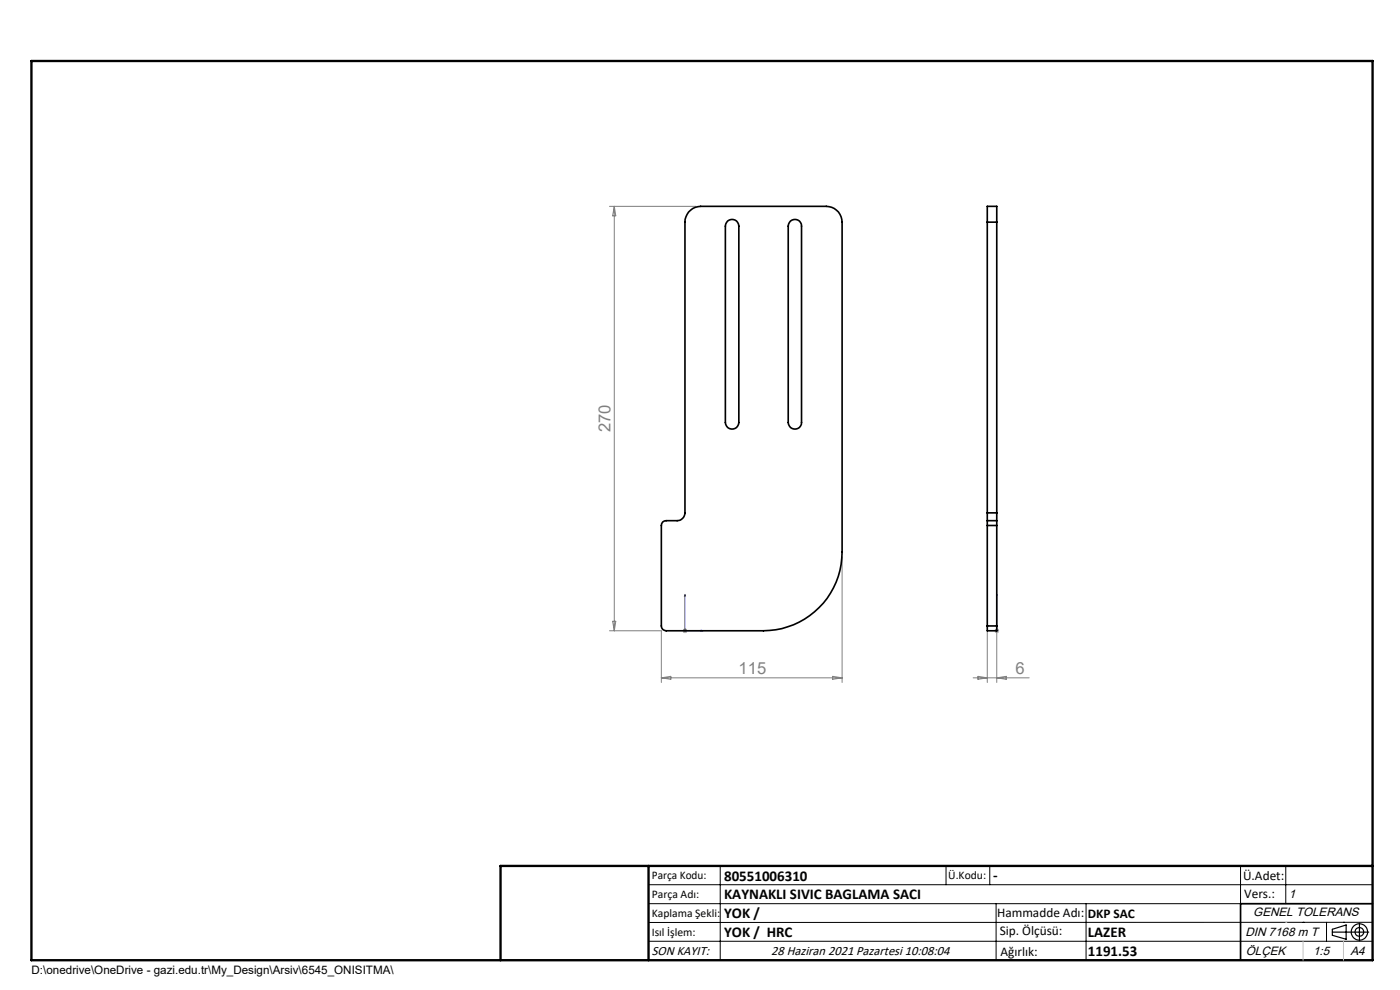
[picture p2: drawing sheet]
<svg xmlns="http://www.w3.org/2000/svg" width="297mm" height="210mm" viewBox="0 0 297 210" stroke-linecap="round" stroke-linejoin="round" font-family="sans-serif">
<g fill="none" stroke="#000" stroke-width=".25">
<path d="M282.6 197.7h7.8M282.6 197.1l3-.9v3l-3-.8zM288.4 195.8v3.8M106.2 203.7h185"/>
<circle cx="288.4" cy="197.7" r="1.74"/>
<circle cx="288.4" cy="197.7" r=".93"/>
</g>
<path d="M145.3 126.1l.1 .4h-.2zM145.3 126.1v7.7h3.9M148.8 133.7l.4 .1-.4 .1zM211.5 133.7v.2zM211.5 126.1v.4v-.4M211.5 133.8h.1M211.5 126.1v7.7" fill="none" stroke="#00f" stroke-width=".21"/>
<g fill="none" stroke="#808080" stroke-width=".21">
<path d="M129.3 43.8h18.3M130.3 43.8v90M130.3 43.8l.3 2h-.6zM178.6 118.1v26.7M129.3 133.8h11v11M130 131.8h.6l-.3 2zM144.8 133.8h1M145 133.4l.7 .8M145.3 133.3v1M145.7 133.4l-.7 .8M209.4 133.8v11M211 133.8h.9"/>
<path d="M211.1 133.4l.7 .8M211.5 133.3v11.5M211.8 133.4l-.7 .8M140.3 143.8h38.3M140.3 143.8l2-.3v.6zM176.6 143.5l2 .3-2 .3zM206.4 143.8h11.9M207.5 143.5l1.9 .3-1.9 .3zM211.5 143.8l2-.3v.6z"/>
</g>
<g fill="none" stroke="#000" stroke-width=".21">
<path d="M137.6 187.7h153.6M137.6 191.7h153.6M137.6 199.7h153.6M152.8 183.7v20M200.7 183.7v4M210 183.7v4M211.3 191.7v12M230.4 191.7v12M263.2 183.7v20M272.8 183.7v8M276.4 195.6h.1M281.4 195.6v4.1"/>
<path d="M285 195.6h.1M291.2 195.6l-153.6 .1"/>
</g>
<path d="M291.2 191.7h-28v12" fill="none" stroke="#000" stroke-width=".35"/>
<path d="M6.7 12.9h284.5v190.8h-284.5zM137.6 183.7v20M291.2 183.7h-185v20" fill="none" stroke="#000" stroke-width=".5"/>
<path d="M276.4 199.7v4M285 199.7v4" fill="none" stroke="#c0c0c0" stroke-width=".21"/>
<path d="M272.8 195.6h.1" fill="none" stroke="#c0c0c0" stroke-width=".25"/>
<g fill="#00f">
<path d="M148.8 133.7l.4 .1-.4 .1zM145.3 126.1l.1 .4h-.2z"/>
<path d="M211.5 133.7v.2zM211.5 126.1v.4z"/>
</g>
<g fill="none" stroke="#000" stroke-width=".35">
<path d="M146.1 45a3.4 3.4 0 0 1 2.5-1.2h26.7a3.4 3.4 0 0 1 3.3 3.3v70a16.7 16.7 0 0 1-16.6 16.7h-20.7a1.02 1.02 0 0 1-1-1v-21.3a.97 .97 0 0 1 1-1.1h2.4a1.69 1.69 0 0 0 1.6-1.6v-61.7a3.6 3.6 0 0 1 .8-2.1zM154.4 46.9a1.44 1.44 0 0 1 1.5-.2 1.44 1.44 0 0 1 .8 1.3v41.6a1.43 1.43 0 0 1-1.4 1.4 1.43 1.43 0 0 1-1.4-1.4v-41.6l.1-.5zM167.7 46.9a1.41 1.41 0 0 1 1.5-.2 1.41 1.41 0 0 1 .8 1.3v41.6a1.41 1.41 0 0 1-1.4 1.4 1.41 1.41 0 0 1-1.4-1.4v-41.6l.1-.5zM209.4 47.1v-3.3h2.1v3.3M209.4 47.1v61.7M209.4 47.1h2.1M211.5 47.1v61.7M209.4 110.4v1.1M209.4 108.8v1.6M209.4 110.4h2.1M209.4 111.5h2.1M209.4 111.5v21.3"/>
<path d="M209.4 108.8h2.1M211.5 110.4v1.1M211.5 108.8v1.6M211.5 111.5v21.3M209.4 132.8v1h2.1v-1M209.4 132.8h2.1"/>
</g>
<g font-size="3.5" fill="#808080">
<text x="129.5" y="91.7" transform="rotate(-90 129.5 91.7)">270</text>
<text x="156.7" y="143">115</text>
<text x="215.4" y="143">6</text>
</g>
<g font-size="3.2">
<text x="153.6" y="186.8">80551006310</text>
<text x="153.6" y="190.8">KAYNAKLI SIVIC BAGLAMA SACI</text>
<text x="210.7" y="186.6">-</text>
<text x="153.6" y="194.8">YOK /</text>
<text x="153.6" y="198.8">YOK / HRC</text>
<text x="230.8" y="198.7">LAZER</text>
<text x="230.8" y="202.8">1191.53</text>
</g>
<g font-size="2.8">
<text x="263.7" y="186.7">Ü.Adet:</text>
<text x="263.9" y="190.5">Vers.:</text>
<text x="211.5" y="194.5">Hammadde Adı:</text>
<text x="230.8" y="194.7">DKP SAC</text>
<text x="138.3" y="202.6">SON KAYIT:</text>
<text x="163.6" y="202.6">28 Haziran 2021 Pazartesi 10:08:04</text>
<text x="212.1" y="198.4">Sip. Ölçüsü:</text>
<text x="212.2" y="202.7">Ağırlık:</text>
</g>
<g font-size="2.6">
<text x="273.4" y="190.4">1</text>
<text x="265.9" y="194.4">GENEL TOLERANS</text>
<text x="264.2" y="198.5">DIN 7168 m T</text>
<text x="264.3" y="202.6">ÖLÇEK</text>
<text x="278.5" y="202.6">1:5</text>
<text x="286.5" y="202.6">A4</text>
</g>
<g font-size="2.5">
<text x="138.3" y="186.4">Parça Kodu:</text>
<text x="138.3" y="190.5">Parça Adı:</text>
<text x="201.2" y="186.5">Ü.Kodu:</text>
<text x="138.3" y="194.5">Kaplama Şekli:</text>
<text x="138.3" y="198.6">Isıl İşlem:</text>
<text x="6.7" y="206.7">D:\onedrive\OneDrive - gazi.edu.tr\My_Design\Arsiv\6545_ONISITMA\</text>
</g>
</svg>
